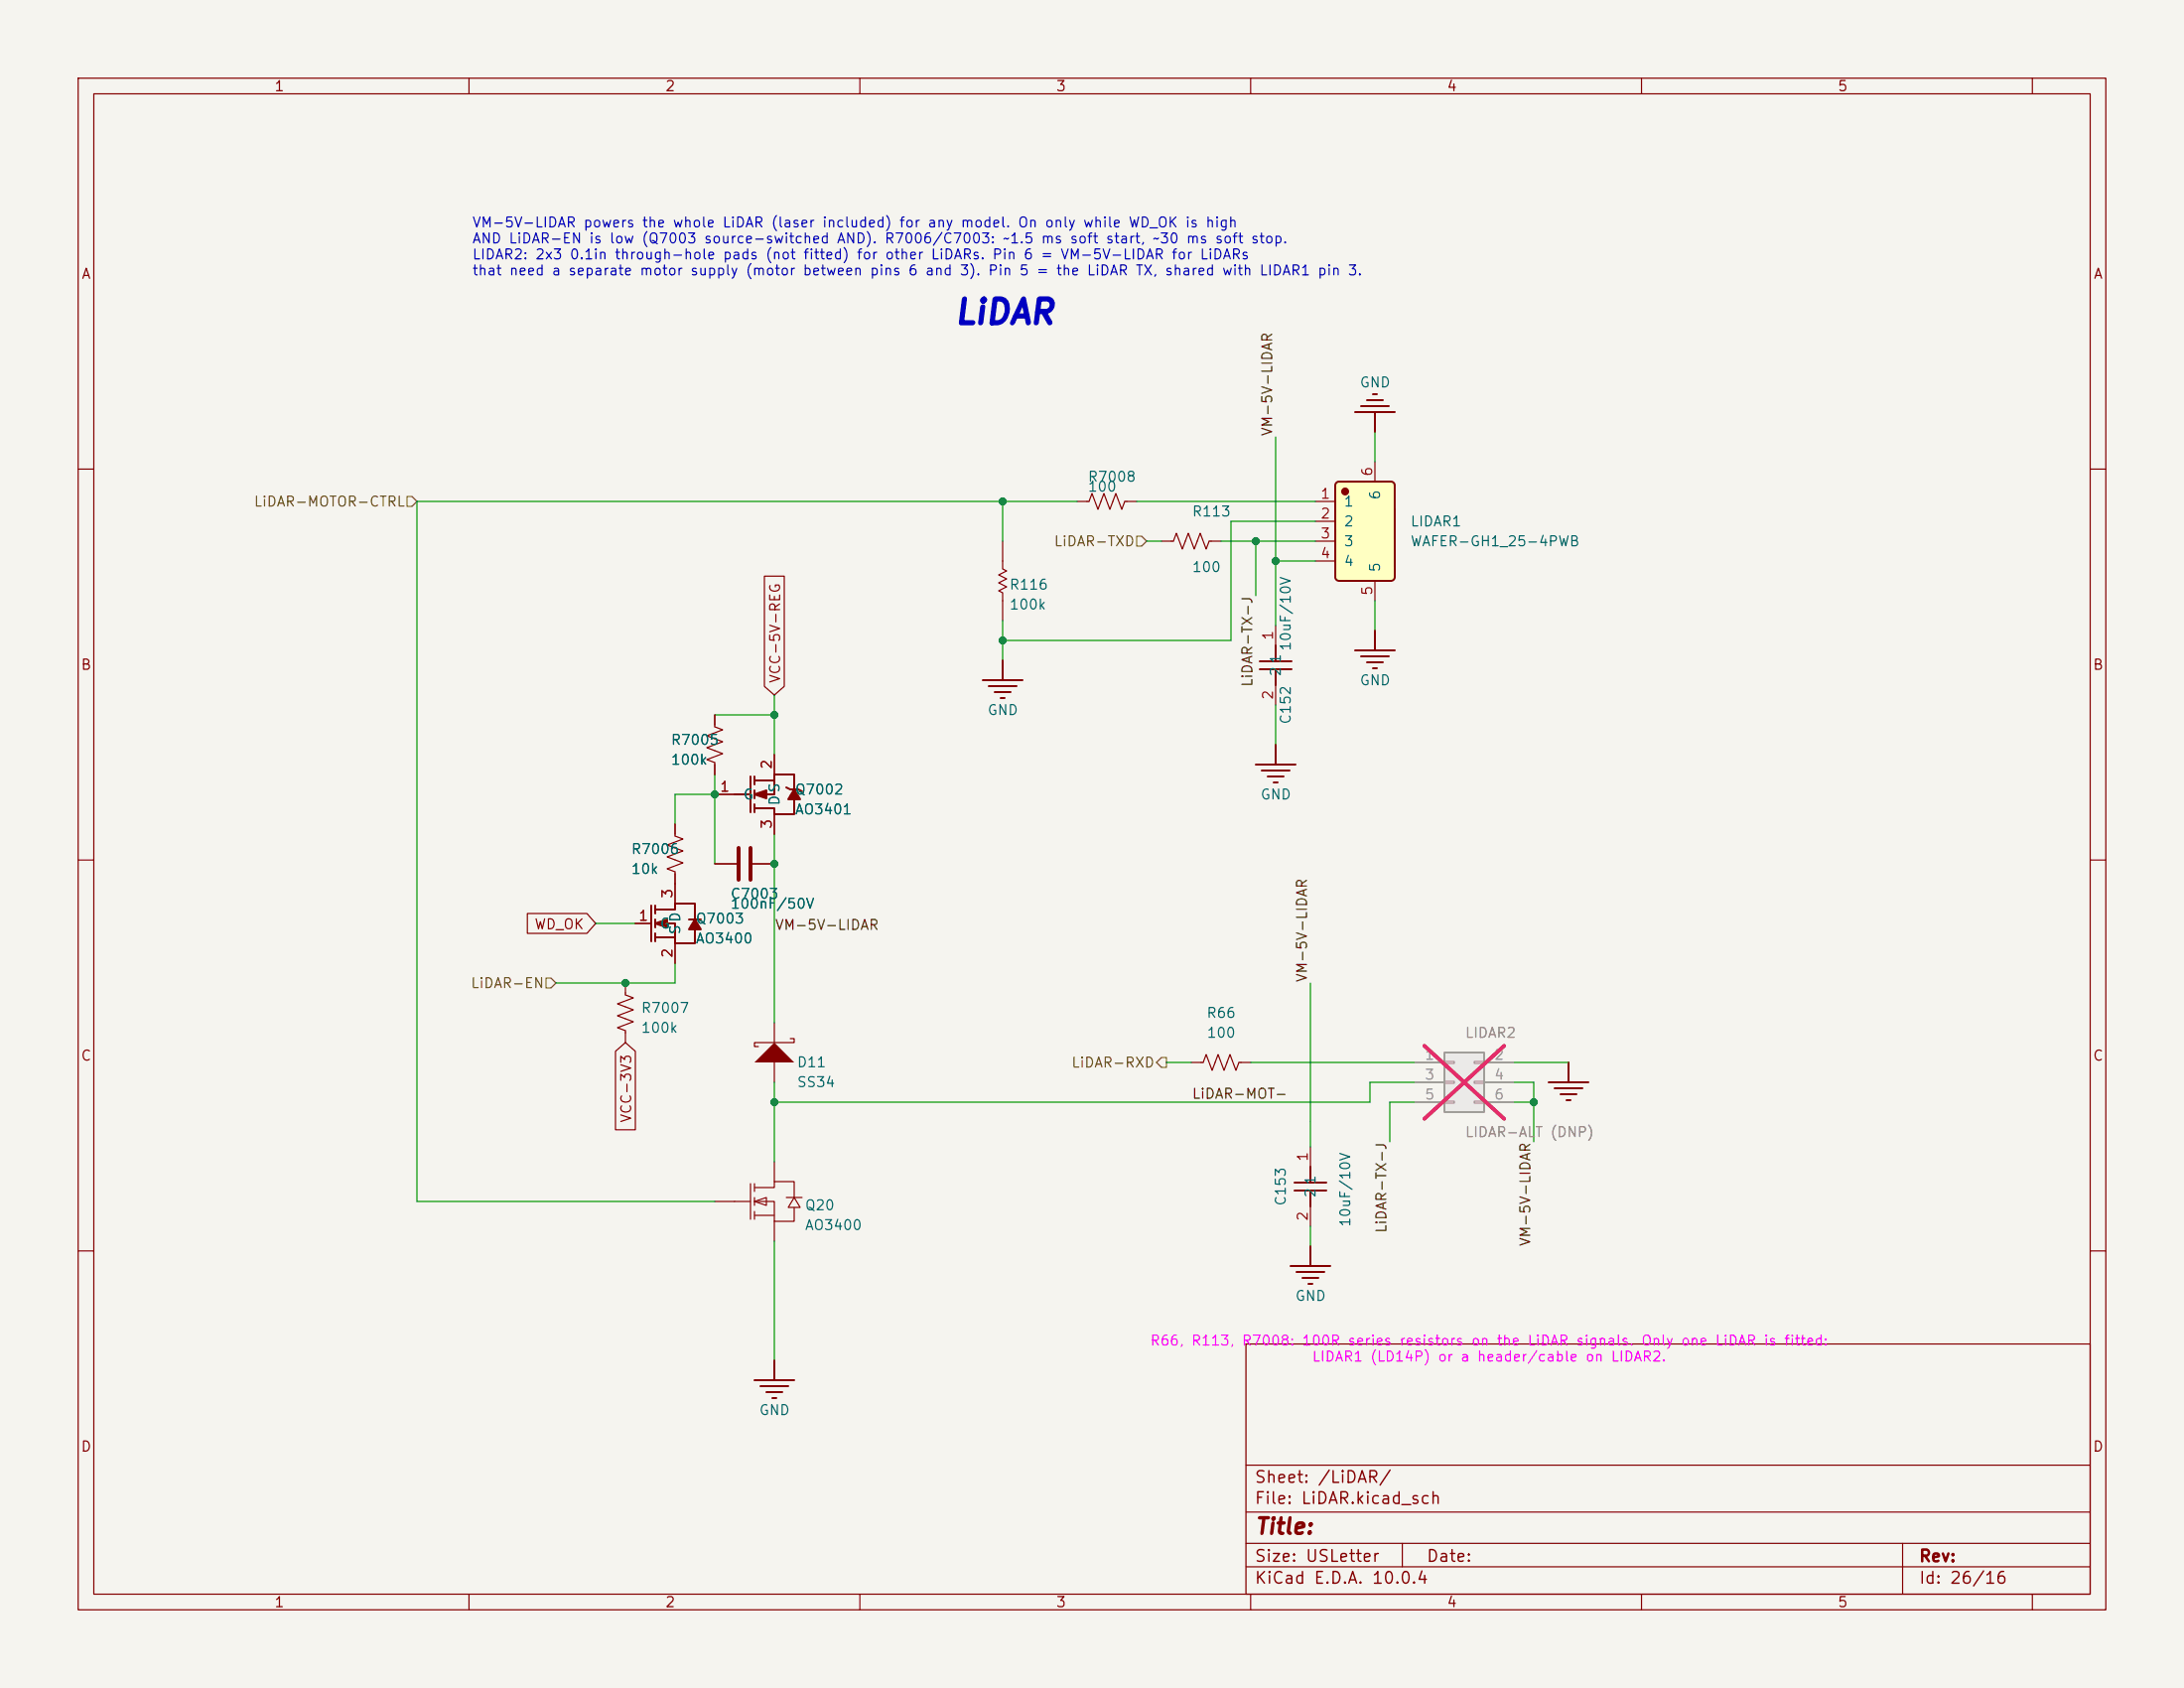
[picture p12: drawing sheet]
<svg xmlns="http://www.w3.org/2000/svg" width="279mm" height="216mm" viewBox="0 0 279 216" stroke-linecap="round" stroke-linejoin="round" font-family="sans-serif">
<path d="M0 0h279.4v215.9h-279.4z" fill="#f5f4ef" stroke="#f5f4ef" stroke-width=".13"/>
<g fill="none" stroke="#840000" stroke-width=".15">
<path d="M10 10h259.4v195.9h-259.4zM12 12h255.4v191.9h-255.4zM60 10v2M110 10v2M160 10v2M210 10v2M260 10v2M10 60h2M267.4 60h2M91.4 91.4v1.6l1.1 .3-2.1 .8 2.1 .8-2.1 .7 2.1 .8-2.1 .8 1 .3v1.6M99.1 96.5v2.6M163.2 80v2.6"/>
<path d="M163.2 87.6v2.6M10 110h2M81.3 118.1h2M86.4 113v2.6M91.4 101.6h2.6M99.1 104.1v2.6M267.4 110h2M86.4 120.7v2.5M152.4 135.9h1.5l.4-1 .8 2 .7-2 .8 2 .8-2 .7 2 .4-1h1.5M91.4 153.7h2.6M99.1 148.6v2.5M99.1 156.2v2.6"/>
<path d="M10 160h2M159.4 171.9h108v32h-108zM267.4 160h2M159.4 197.4h108M159.4 193.4h108M159.4 187.4h108M179.4 197.4v3M243.4 197.4v6.5M60 203.9v2M110 203.9v2M159.4 200.4h108M160 203.9v2"/>
<path d="M210 203.9v2M260 203.9v2"/>
</g>
<path d="M94 153.7h2M96 151.4v4.6M96.5 153.7l1.5-.5v1zM96.5 153.7h2.6v2.5h2.5v-1.8M96.5 151.9h2.6v-.8h2.5v2.1M96.5 151.4v1M96.5 153.2v1M96.5 154.9v1.1M96.5 155.4h2.6M100.6 153.2h2M101.6 153.2l.8 1.2h-1.6z" fill="none" stroke="#a00000" stroke-width=".15"/>
<g fill="none" stroke="#840000" stroke-width=".25">
<path d="M96 99.3v4.6M96.5 99.3v1M96.5 99.8h2.6M125.7 87h5.1M126.5 87.8h3.5M127.3 88.5h2M128 89.3h.5M128.3 84.5v2.5M160.7 97.8h5M161.2 84.6h4M161.2 85.6h4M161.4 98.6h3.6"/>
<path d="M162.2 99.3h2M163.2 82.6v2M163.2 85.6v2M163.2 95.3v2.5M83.3 115.8v4.6M83.8 116.3h2.6v-.7h2.5v2M83.8 118.1h2.6v2.6h2.5v-1.8M83.8 115.8v1M83.8 117.6v1M83.8 119.4v1M83.8 119.9h2.6M88.1 117.6h1.6"/>
<path d="M94 101.6h2M96.5 101.1v1M96.5 102.9v1M100.6 100.7l.5 .3h1l.5 .2M101.6 102.1v2h-2.5v-.7h-2.6M101.6 100.8v-1.7h-2.5v2.5h-2.6M162.9 100.1h.5"/>
</g>
<g fill="#840000" stroke="#840000" stroke-width=".25">
<path d="M83.8 118.1l1.5-.5v1z"/>
<path d="M88.9 117.6l.8 1.3h-1.6z"/>
<path d="M96.5 101.6l1.5-.5v1z"/>
<path d="M101.6 101l.8 1.2h-1.6z"/>
</g>
<path d="M96.5 135.9l2.6-2.5 2.5 2.5z" fill="#840000"/>
<path d="M128.3 69.2v3.6l.5 .2-1 .5 1 .5-1 .5 1 .6-1 .5 .5 .2v3.6M137.8 64.1h1.5l.4-1 .8 2.1 .7-2.1 .8 2.1 .7-2.1 .8 2.1 .4-1.1h1.5M148.6 69.2h1.5l.4-1 .8 2 .7-2 .8 2 .7-2 .8 2 .4-1h1.5M80 125.7v1.6l1 .3-2 .8 2 .8-2 .7 2 .8-2 .7 1 .4v1.6M99.1 130.8v2.6M99.1 135.9v2.5M101.1 132.8h.5v.6h-5.1v.5h.5M167.6 146.7v2.5M167.6 154.3v2.5" fill="none" stroke="#840000" stroke-width=".15"/>
<g fill="none" stroke="#840000" stroke-width=".25">
<path d="M173.4 52.7h5M174.1 51.9h3.6M174.9 51.2h2M175.6 50.4h.5M175.9 52.7v2.5M173.4 83.2h5M174.1 83.9h3.6M174.9 84.7h2M175.6 85.5h.5M175.9 80.6v2.6M165.6 151.3h4.1M165.6 152.3h4.1"/>
<path d="M167.6 149.2v2.1M167.6 152.3v2M167.6 159.4v2.5M96.5 176.5h5.1M97.3 177.3h3.5M98 178.1h2.1M98.8 178.8h.5M99.1 174v2.5M165.1 161.9h5.1M165.9 162.7h3.5M166.6 163.4h2.1M167.4 164.2h.5"/>
</g>
<path d="M184.8 134.6h5.1v7.6h-5.1z" fill="#ebeae8"/>
<path d="M184.8 134.6h5.1v7.6h-5.1z" fill="none" stroke="#9c9b98" stroke-width=".25"/>
<path d="M181 135.9h3.8M181 138.4h3.8M184.8 135.8h1.3v.2h-1.3zM184.8 138.3h1.3v.3h-1.3zM188.6 135.8h1.3v.2h-1.3zM188.6 138.3h1.3v.3h-1.3zM189.9 135.9h3.8M189.9 138.4h3.8M181 141h3.8M184.8 140.8h1.3v.3h-1.3zM188.6 140.8h1.3v.3h-1.3zM189.9 141h3.8" fill="none" stroke="#9c9b98" stroke-width=".15"/>
<path d="M182.2 133.8l10.2 9.3M192.4 133.8l-10.2 9.3" fill="none" stroke="#e12e31" stroke-width=".46"/>
<path d="M171 61.7l.2-.1h6.7l.4 .2 .1 .2v11.8a.51 .51 0 0 1-.5 .5h-6.6l-.4-.2-.1-.2v-11.8z" fill="#ffffc2"/>
<circle cx="172.1" cy="62.9" r=".38" fill="#840000" stroke="#840000" stroke-width=".25"/>
<path d="M171 61.7l.2-.1h6.7l.4 .2 .1 .2v11.8a.51 .51 0 0 1-.5 .5h-6.6l-.4-.2-.1-.2v-11.8zM198.1 138.4h5.1M198.9 139.2h3.5M199.6 140h2.1M200.7 135.9v2.5M200.4 140.7h.5" fill="none" stroke="#840000" stroke-width=".25"/>
<g fill="none" stroke="#840000" stroke-width=".15">
<path d="M175.9 59.1v2.5M97.8 73.7h2.5v14.1l-1.2 1.1-1.3-1.1zM168.3 64.1h2.5M168.3 66.7h2.5M168.3 69.2h2.5M168.3 71.8h2.5M175.9 74.3v2.5M91.4 91.4v1.3M91.4 97.8v1.3M99.1 96.5v2.6M67.5 116.8h7.6l1.1 1.3-1.1 1.3h-7.6zM81.3 118.1h2"/>
<path d="M86.4 105.4v1.5l1 .4-2.1 .8 2.1 .7-2.1 .8 2.1 .8-2.1 .7 1.1 .4v4.1M91.4 110.5h2.8M91.4 101.6h2.6M96.3 110.5h2.8M99.1 104.1v2.6M78.7 134.5l1.3-1.1 1.3 1.1v10h-2.6zM86.4 120.7v2.5"/>
</g>
<path d="M94.5 108.5v4M96 108.5v4" fill="none" stroke="#840000" stroke-width=".51"/>
<path d="M52.1 63.5h.6l.6 .6-.6 .7h-.6zM145.4 68.6h.6l.7 .6-.7 .7h-.6zM69.8 125.1h.7l.6 .6-.6 .7h-.7zM148.6 135.3h.6v1.2h-.6l-.6-.6z" fill="none" stroke="#725600" stroke-width=".15"/>
<g fill="none" stroke="#009600" stroke-width=".15">
<path d="M163.2 55.9v24.1M175.9 55.2v3.9M128.3 64.1v5.1M128.3 79.4v5.1M137.8 64.1h-84.5v89.6h38.1M145.4 64.1h22.9M146.7 69.2h1.9M156.2 69.2h12.1M160.7 69.2v7M163.2 71.8h5.1M168.3 66.7h-10.8v15.2h-29.2M175.9 76.8v3.8"/>
<path d="M91.4 91.4h7.7M91.4 99.1v11.4M99.1 88.9v7.6M163.2 90.2v5.1M76.2 118.1h5.1M91.4 101.6h-5v3.8M99.1 106.7v24.1M86.4 123.2v2.5h-15.3M99.1 138.4v10.2M149.2 135.9h3.2M160 135.9h21M167.6 125.7v21"/>
<path d="M181 138.4h-5.7v2.6h-76.2M193.7 138.4h2.5v7.7M193.7 135.9h7M99.1 158.8v15.2M167.6 156.8v2.6M181 141h-3.2v5.1M193.7 141h2.5"/>
</g>
<path d="M181 135.9h3.8M181 138.4h3.8M189.9 135.9h3.8M189.9 138.4h3.8M181 141h3.8M189.9 141h3.8" fill="none" stroke="#9c9b98" stroke-width=".15"/>
<path d="M182.2 133.8l10.2 9.3M192.4 133.8l-10.2 9.3" fill="none" stroke="#e12e31" stroke-width=".46"/>
<g fill="#009600" stroke="#009600" stroke-width=".13">
<circle cx="99.1" cy="91.4" r=".46"/>
<circle cx="91.4" cy="101.6" r=".46"/>
<circle cx="99.1" cy="141" r=".46"/>
<circle cx="196.2" cy="141" r=".46"/>
<circle cx="80" cy="125.7" r=".46"/>
<circle cx="99.1" cy="110.5" r=".46"/>
<circle cx="163.2" cy="71.8" r=".46"/>
<circle cx="160.7" cy="69.2" r=".46"/>
<circle cx="128.3" cy="64.1" r=".46"/>
<circle cx="128.3" cy="81.9" r=".46"/>
</g>
<text font-size="3.1" fill="#0000c2" x="121.9" y="42.2">LiDAR</text>
<text font-size="2" fill="#840000" x="160.4" y="196.7">Title:</text>
<g font-size="1.5" fill="#840000">
<text x="160.4" y="190">Sheet: /LiDAR/</text>
<text x="160.4" y="192.7">File: LiDAR.kicad_sch</text>
<text x="160.4" y="202.9">KiCad E.D.A. 10.0.4</text>
<text x="160.4" y="200.1">Size: USLetter</text>
<text x="182.4" y="200.1">Date:</text>
<text x="245.4" y="200.1">Rev:</text>
<text x="245.4" y="202.9">Id: 26/16</text>
</g>
<g font-size="1.3" fill="#840000">
<text x="35" y="12">1</text>
<text x="85" y="12">2</text>
<text x="135" y="12">3</text>
<text x="185" y="12">4</text>
<text x="235" y="12">5</text>
<text x="10.3" y="36">A</text>
<text x="267.7" y="36">A</text>
<text x="10.3" y="86">B</text>
<text x="100.1" y="87.5" transform="rotate(-90 100.1 87.5)">VCC-5V-REG</text>
<text x="267.7" y="86">B</text>
<text x="68.3" y="119.2">WD_OK</text>
<text x="10.3" y="136">C</text>
<text x="267.7" y="136">C</text>
<text x="81.1" y="143.7" transform="rotate(-90 81.1 143.7)">VCC-3V3</text>
<text x="10.3" y="186">D</text>
<text x="267.7" y="186">D</text>
<text x="35" y="205.9">1</text>
<text x="85" y="205.9">2</text>
<text x="135" y="205.9">3</text>
<text x="185" y="205.9">4</text>
<text x="235" y="205.9">5</text>
</g>
<g font-size="1.3" fill="#0000c2">
<text x="60.3" y="29.4">VM-5V-LIDAR powers the whole LiDAR (laser included) for any model. On only while WD_OK is high</text>
<text x="60.3" y="31.4">AND LiDAR-EN is low (Q7003 source-switched AND). R7006/C7003: ~1.5 ms soft start, ~30 ms soft stop.</text>
<text x="60.3" y="33.5">LIDAR2: 2x3 0.1in through-hole pads (not fitted) for other LiDARs. Pin 6 = VM-5V-LIDAR for LiDARs</text>
<text x="60.3" y="35.5">that need a separate motor supply (motor between pins 6 and 3). Pin 5 = the LiDAR TX, shared with LIDAR1 pin 3.</text>
</g>
<g font-size="1.3" fill="#006464">
<text x="173.9" y="49.9">GND</text>
<text x="139.1" y="63.2">100</text>
<text x="139.1" y="61.9">R7008</text>
<text x="171.8" y="65.1">1</text>
<text x="176.9" y="64" transform="rotate(-90 176.9 64)">6</text>
<text x="152.4" y="66.4">R113</text>
<text x="171.8" y="67.6">2</text>
<text x="171.8" y="70.2">3</text>
<text x="180.3" y="70.2">WAFER-GH1_25-4PWB</text>
<text x="180.3" y="67.6">LIDAR1</text>
<text x="129" y="75.7">R116</text>
<text x="152.4" y="73.5">100</text>
<text x="171.8" y="72.7">4</text>
<text x="176.9" y="73.3" transform="rotate(-90 176.9 73.3)">5</text>
<text x="129" y="78.3">100k</text>
<text x="165.4" y="83.4" transform="rotate(-90 165.4 83.4)">10uF/10V</text>
<text x="164.2" y="86.6" transform="rotate(-90 164.2 86.6)">2</text>
<text x="164.2" y="85" transform="rotate(-90 164.2 85)">1</text>
<text x="173.9" y="88">GND</text>
<text x="85.7" y="95.6">R7005</text>
<text x="126.2" y="91.8">GND</text>
<text x="165.4" y="92.7" transform="rotate(-90 165.4 92.7)">C152</text>
<text x="85.7" y="98.1">100k</text>
<text x="101.6" y="101.9">Q7002</text>
<text x="95" y="102.6">G</text>
<text x="100" y="103.1" transform="rotate(-90 100 103.1)">DS</text>
<text x="101.6" y="104.5">AO3401</text>
<text x="161.2" y="102.6">GND</text>
<text x="80.7" y="112.1">10k</text>
<text x="80.7" y="109.6">R7006</text>
<text x="84.3" y="119.1">G</text>
<text x="87.3" y="119.6" transform="rotate(-90 87.3 119.6)">SD</text>
<text x="88.9" y="118.4">Q7003</text>
<text x="93.4" y="115.3">C7003</text>
<text x="93.4" y="116.5">100nF/50V</text>
<text x="88.9" y="121">AO3400</text>
<text x="81.9" y="129.9">R7007</text>
<text x="154.3" y="130.5">R66</text>
<text x="81.9" y="132.4">100k</text>
<text x="101.9" y="136.8">D11</text>
<text x="154.3" y="133.1">100</text>
<text x="101.9" y="139.4">SS34</text>
<text x="102.9" y="155.1">Q20</text>
<text x="164.8" y="154.3" transform="rotate(-90 164.8 154.3)">C153</text>
<text x="168.6" y="153.3" transform="rotate(-90 168.6 153.3)">2</text>
<text x="168.6" y="151.7" transform="rotate(-90 168.6 151.7)">1</text>
<text x="102.9" y="157.7">AO3400</text>
<text x="173.1" y="157" transform="rotate(-90 173.1 157)">10uF/10V</text>
<text x="165.6" y="166.7">GND</text>
<text x="97" y="181.3">GND</text>
</g>
<g font-size="1.3" fill="#0f0f0f">
<text x="163.1" y="55.9" transform="rotate(-90 163.1 55.9)">VM-5V-LIDAR</text>
<text x="160.5" y="88" transform="rotate(-90 160.5 88)">LiDAR-TX-J</text>
<text x="99.1" y="119.3">VM-5V-LIDAR</text>
<text x="167.5" y="125.7" transform="rotate(-90 167.5 125.7)">VM-5V-LIDAR</text>
<text x="152.4" y="140.8">LiDAR-MOT-</text>
<text x="177.7" y="157.8" transform="rotate(-90 177.7 157.8)">LiDAR-TX-J</text>
<text x="196.1" y="159.5" transform="rotate(-90 196.1 159.5)">VM-5V-LIDAR</text>
</g>
<g font-size="1.3" fill="#725600">
<text x="32.4" y="65.1">LiDAR-MOTOR-CTRL</text>
<text x="134.7" y="70.2">LiDAR-TXD</text>
<text x="60.1" y="126.7">LiDAR-EN</text>
<text x="137" y="136.9">LiDAR-RXD</text>
</g>
<g font-size="1.3" fill="#a90000">
<text x="168.8" y="64.1">1</text>
<text x="175.9" y="61" transform="rotate(-90 175.9 61)">6</text>
<text x="168.8" y="66.6">2</text>
<text x="168.8" y="69.2">3</text>
<text x="168.8" y="71.7">4</text>
<text x="175.9" y="76.3" transform="rotate(-90 175.9 76.3)">5</text>
<text x="163.2" y="82" transform="rotate(-90 163.2 82)">1</text>
<text x="163.2" y="89.6" transform="rotate(-90 163.2 89.6)">2</text>
<text x="92" y="101.6">1</text>
<text x="99" y="98.5" transform="rotate(-90 99 98.5)">2</text>
<text x="99" y="106.1" transform="rotate(-90 99 106.1)">3</text>
<text x="81.6" y="118.1">1</text>
<text x="86.3" y="115" transform="rotate(-90 86.3 115)">3</text>
<text x="86.3" y="122.6" transform="rotate(-90 86.3 122.6)">2</text>
<text x="167.6" y="148.7" transform="rotate(-90 167.6 148.7)">1</text>
<text x="167.6" y="156.3" transform="rotate(-90 167.6 156.3)">2</text>
</g>
<g font-size="1.3" fill="#a5a4a2">
<text x="182.2" y="135.9">1</text>
<text x="191.1" y="135.9">2</text>
<text x="182.2" y="138.4">3</text>
<text x="182.2" y="140.9">5</text>
<text x="191.1" y="138.4">4</text>
<text x="191.1" y="140.9">6</text>
</g>
<g font-size="1.3" fill="#939391">
<text x="187.3" y="133.1">LIDAR2</text>
<text x="187.3" y="145.8">LIDAR-ALT (DNP)</text>
</g>
<g font-size="1.3" fill="#f0f">
<text x="147" y="172.4">R66, R113, R7008: 100R series resistors on the LiDAR signals. Only one LiDAR is fitted:</text>
<text x="167.8" y="174.5">LIDAR1 (LD14P) or a header/cable on LIDAR2.</text>
</g>
</svg>
